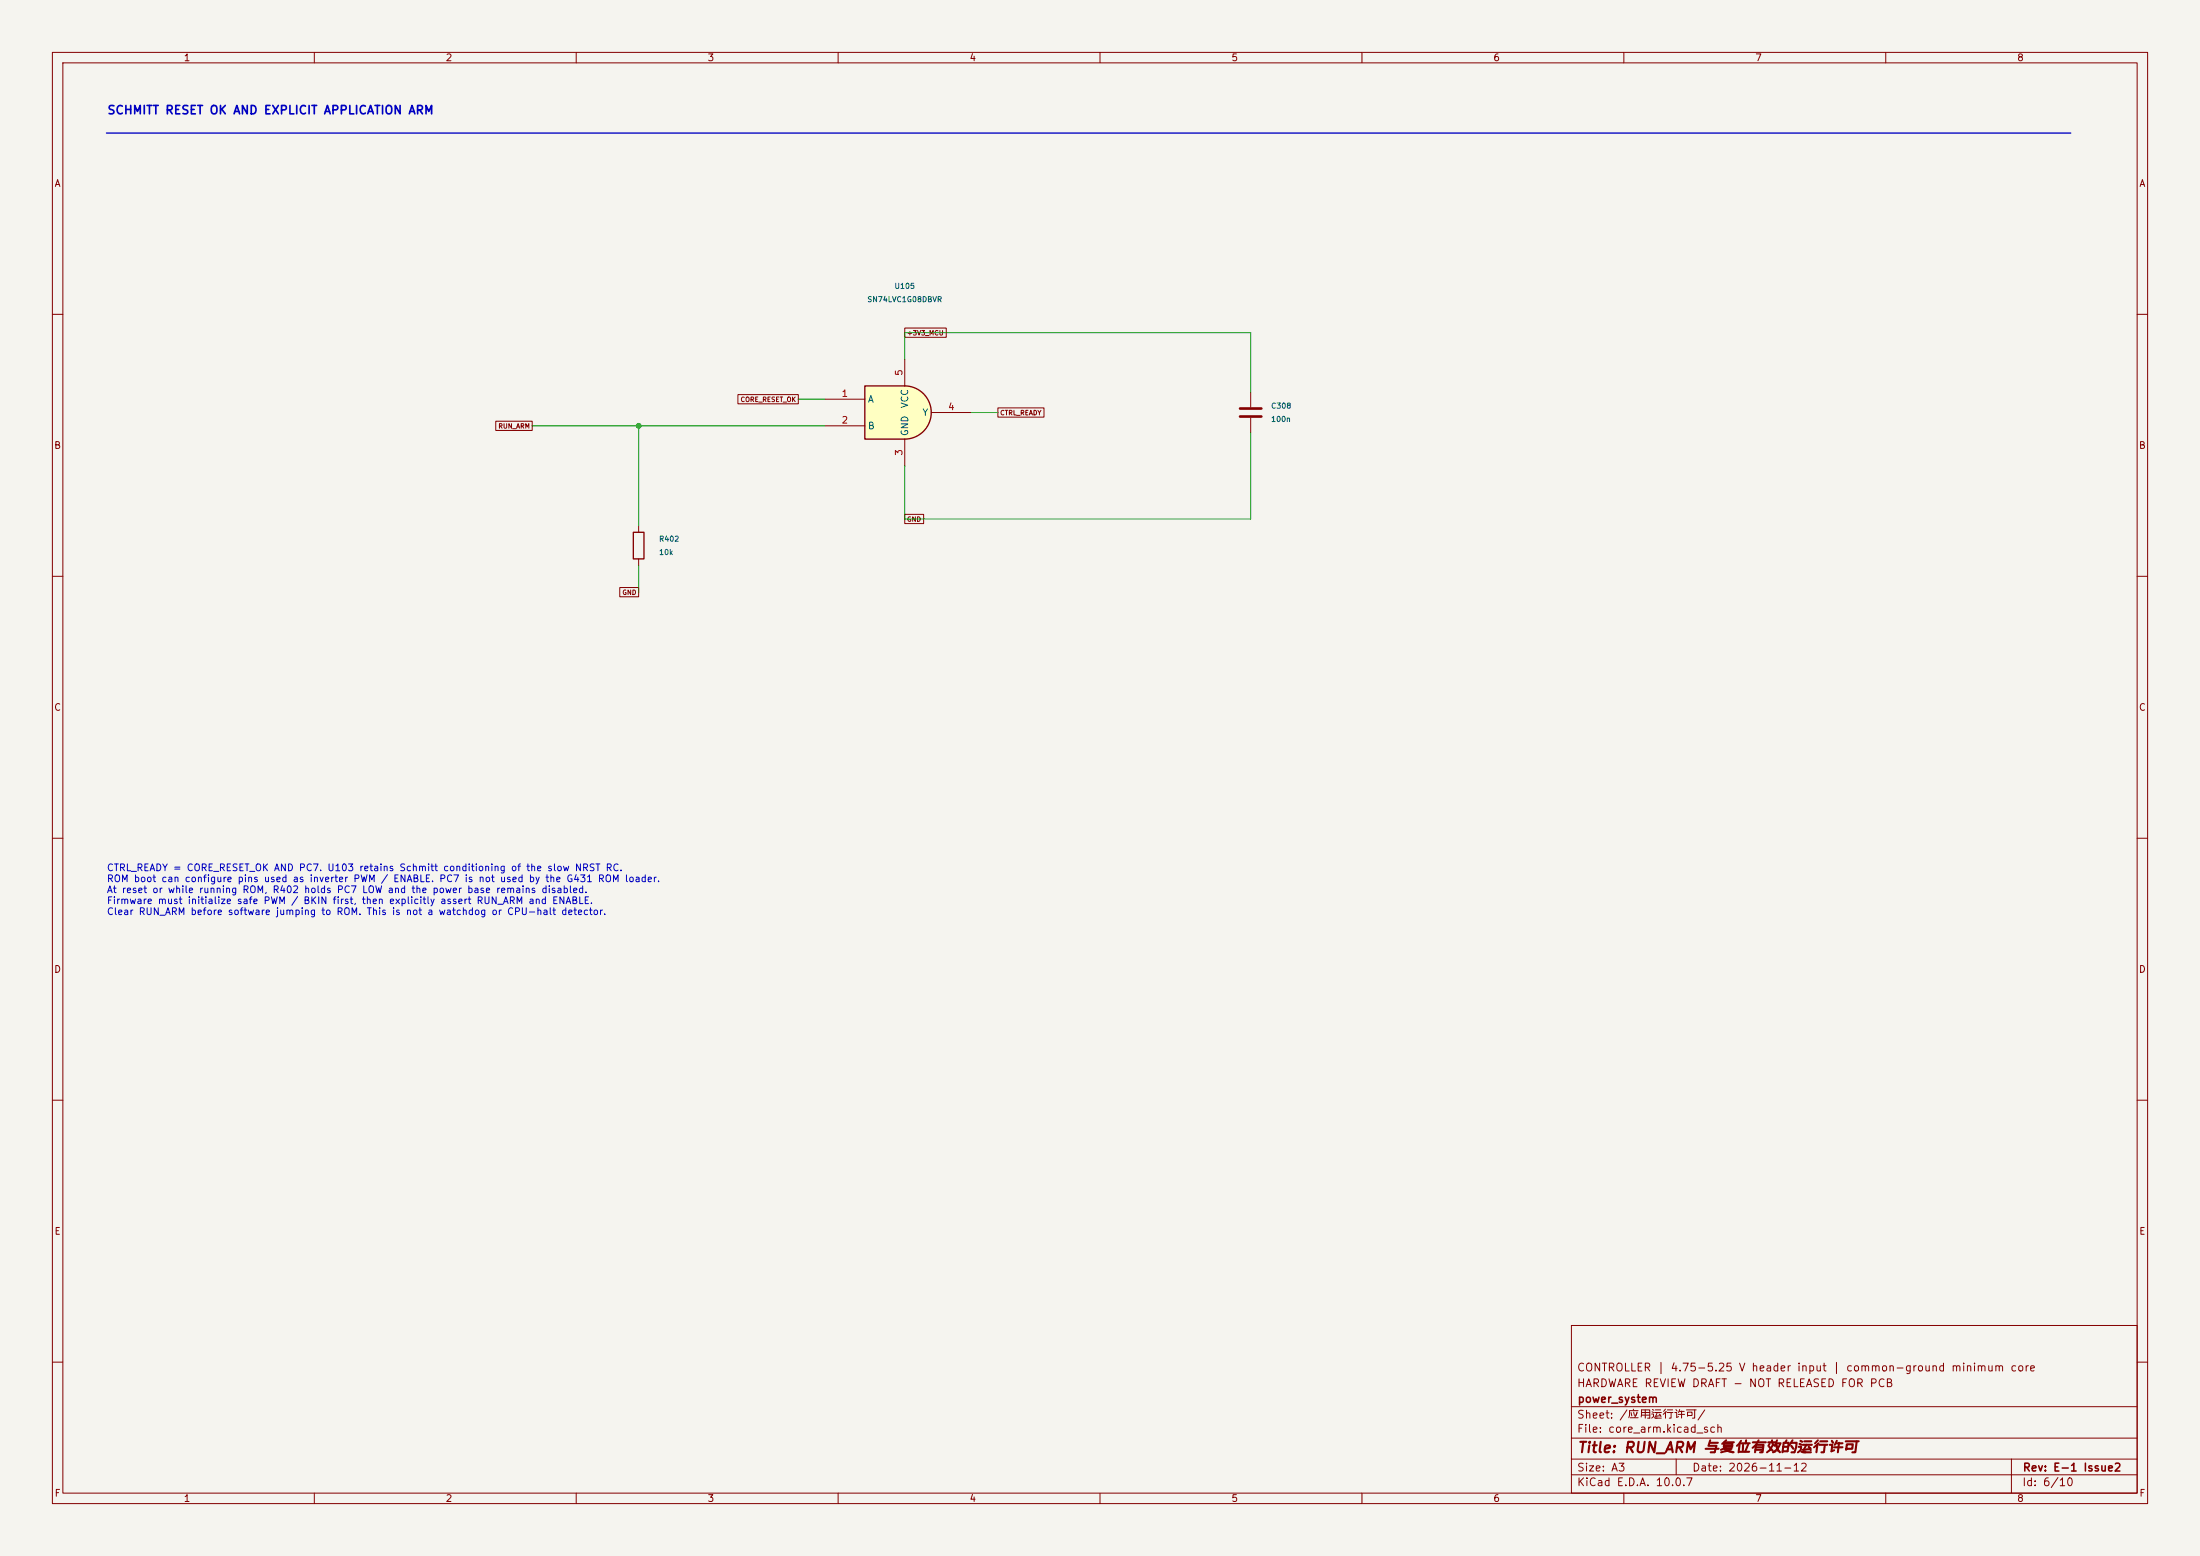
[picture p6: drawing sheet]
<svg xmlns="http://www.w3.org/2000/svg" width="420mm" height="297mm" viewBox="0 0 420 297" stroke-linecap="round" stroke-linejoin="round" font-family="sans-serif">
<path d="M0 0h420v297h-420z" fill="#f5f4ef" stroke="#f5f4ef" stroke-width=".19"/>
<g fill="none" stroke="#840000" stroke-width=".19">
<path d="M10 10h400v277h-400zM12 12h396v273h-396zM60 10v2M110 10v2M160 10v2M210 10v2M260 10v2M310 10v2M360 10v2M10 60h2M238.8 74.9v2.8M238.8 79.8v2.8"/>
<path d="M408 60h2M10 110h2M121.9 100.3v1.3M121.9 106.7v1.3M408 110h2M10 160h2M408 160h2M10 210h2M408 210h2M300 253h108v32h-108zM10 260h2M300 278.5h108"/>
<path d="M300 274.5h108M300 268.5h108M320 278.5v3M384 278.5v6.5M408 260h2M60 285v2M110 285v2M160 285v2M210 285v2M260 285v2M300 281.5h108M310 285v2"/>
<path d="M360 285v2"/>
</g>
<path d="M120.9 101.6h2v5.1h-2z" fill="none" stroke="#840000" stroke-width=".25"/>
<path d="M236.7 78h4.1M236.7 79.5h4.1" fill="none" stroke="#840000" stroke-width=".51"/>
<path d="M172.7 73.7a5.1 5.1 0 0 1 5.1 5 5.1 5.1 0 0 1-5.1 5.1z" fill="#ffffc2" stroke="#ffffc2" stroke-width=".19"/>
<path d="M165.1 73.7h7.6v10.1h-7.6z" fill="#ffffc2"/>
<path d="M165.1 73.7h7.6a5.1 5.1 0 0 1 5.1 5 5.1 5.1 0 0 1-5.1 5.1h-7.6z" fill="none" stroke="#840000" stroke-width=".25"/>
<path d="M140.9 75.3h11.5v1.8h-11.5zM157.5 76.2h7.6M172.7 62.6h7.9v1.8h-7.9zM172.7 68.6v5.1M177.8 78.7h7.6M190.5 77.9h8.8v1.7h-8.8zM94.6 80.4h7v1.8h-7zM157.5 81.3h7.6M172.7 98.2h3.6v1.7h-3.6zM172.7 83.8v5.1M118.3 112.1h3.6v1.8h-3.6z" fill="none" stroke="#840000" stroke-width=".19"/>
<path d="M20.3 25.4h375" fill="none" stroke="#0000c2" stroke-width=".25"/>
<path d="M152.4 76.2h5.1M172.7 68.6v-5.1h66.1v11.4M185.4 78.7h5.1M101.6 81.3h55.9M121.9 81.3v19M238.8 82.6v16.5h-66.1v-10.2M121.9 108v5" fill="none" stroke="#009600" stroke-width=".19"/>
<circle cx="121.9" cy="81.3" r=".46" fill="#009600" stroke="#009600" stroke-width=".19"/>
<text font-size="2" fill="#840000" x="301" y="277.8">Title: RUN_ARM 与复位有效的运行许可</text>
<text font-size="1.6" fill="#0000c2" x="20.4" y="22.2">SCHMITT RESET OK AND EXPLICIT APPLICATION ARM</text>
<g font-size="1.5" fill="#840000">
<text x="300.9" y="262.1">CONTROLLER | 4.75-5.25 V header input | common-ground minimum core</text>
<text x="300.9" y="265.1">HARDWARE REVIEW DRAFT - NOT RELEASED FOR PCB</text>
<text x="301" y="268.1">power_system</text>
<text x="300.9" y="273.8">File: core_arm.kicad_sch</text>
<text x="300.9" y="271.1">Sheet: /应用运行许可/</text>
<text x="300.9" y="281.2">Size: A3</text>
<text x="322.9" y="281.2">Date: 2026-11-12</text>
<text x="386" y="281.2">Rev: E-1 Issue2</text>
<text x="300.9" y="284">KiCad E.D.A. 10.0.7</text>
<text x="385.9" y="284">Id: 6/10</text>
</g>
<g font-size="1.3" fill="#840000">
<text x="35" y="12">1</text>
<text x="85" y="12">2</text>
<text x="135" y="12">3</text>
<text x="185" y="12">4</text>
<text x="235" y="12">5</text>
<text x="285" y="12">6</text>
<text x="335" y="12">7</text>
<text x="385" y="12">8</text>
<text x="10.3" y="36">A</text>
<text x="408.3" y="36">A</text>
<text x="10.2" y="86">B</text>
<text x="408.2" y="86">B</text>
<text x="10.2" y="136">C</text>
<text x="408.2" y="136">C</text>
<text x="10.2" y="186">D</text>
<text x="408.2" y="186">D</text>
<text x="10.3" y="236">E</text>
<text x="408.3" y="236">E</text>
<text x="10.3" y="286">F</text>
<text x="35" y="287">1</text>
<text x="85" y="287">2</text>
<text x="135" y="287">3</text>
<text x="185" y="287">4</text>
<text x="235" y="287">5</text>
<text x="285" y="287">6</text>
<text x="335" y="287">7</text>
<text x="385" y="287">8</text>
<text x="408.3" y="286">F</text>
</g>
<g font-size="1.3" fill="#a90000">
<text x="172.6" y="71.9" transform="rotate(-90 172.6 71.9)">5</text>
<text x="160.6" y="76.1">1</text>
<text x="160.6" y="81.1">2</text>
<text x="180.9" y="78.6">4</text>
<text x="172.6" y="87.1" transform="rotate(-90 172.6 87.1)">3</text>
</g>
<g font-size="1.3" fill="#006464">
<text x="165.6" y="77.2">A</text>
<text x="165.6" y="82.2">B</text>
<text x="173.7" y="83.3" transform="rotate(-90 173.7 83.3)">GND</text>
<text x="173.7" y="78" transform="rotate(-90 173.7 78)">VCC</text>
<text x="176" y="79.7">Y</text>
</g>
<g font-size="1.3" fill="#0000c2">
<text x="20.3" y="166.6">CTRL_READY = CORE_RESET_OK AND PC7. U103 retains Schmitt conditioning of the slow NRST RC.</text>
<text x="20.3" y="168.7">ROM boot can configure pins used as inverter PWM / ENABLE. PC7 is not used by the G431 ROM loader.</text>
<text x="20.3" y="170.8">At reset or while running ROM, R402 holds PC7 LOW and the power base remains disabled.</text>
<text x="20.3" y="172.9">Firmware must initialize safe PWM / BKIN first, then explicitly assert RUN_ARM and ENABLE.</text>
<text x="20.3" y="175">Clear RUN_ARM before software jumping to ROM. This is not a watchdog or CPU-halt detector.</text>
</g>
<g font-size="1" fill="#006464">
<text x="165.5" y="57.9">SN74LVC1G08DBVR</text>
<text x="170.7" y="55.4">U105</text>
<text x="242.6" y="78.2">C308</text>
<text x="242.6" y="80.8">100n</text>
<text x="125.7" y="103.6">R402</text>
<text x="125.7" y="106.2">10k</text>
</g>
<g font-size=".9" fill="#840000">
<text x="173.1" y="64.2">+3V3_MCU</text>
<text x="141.3" y="76.9">CORE_RESET_OK</text>
<text x="95" y="82">RUN_ARM</text>
<text x="190.8" y="79.5">CTRL_READY</text>
<text x="173.1" y="99.8">GND</text>
<text x="118.7" y="113.8">GND</text>
</g>
</svg>
